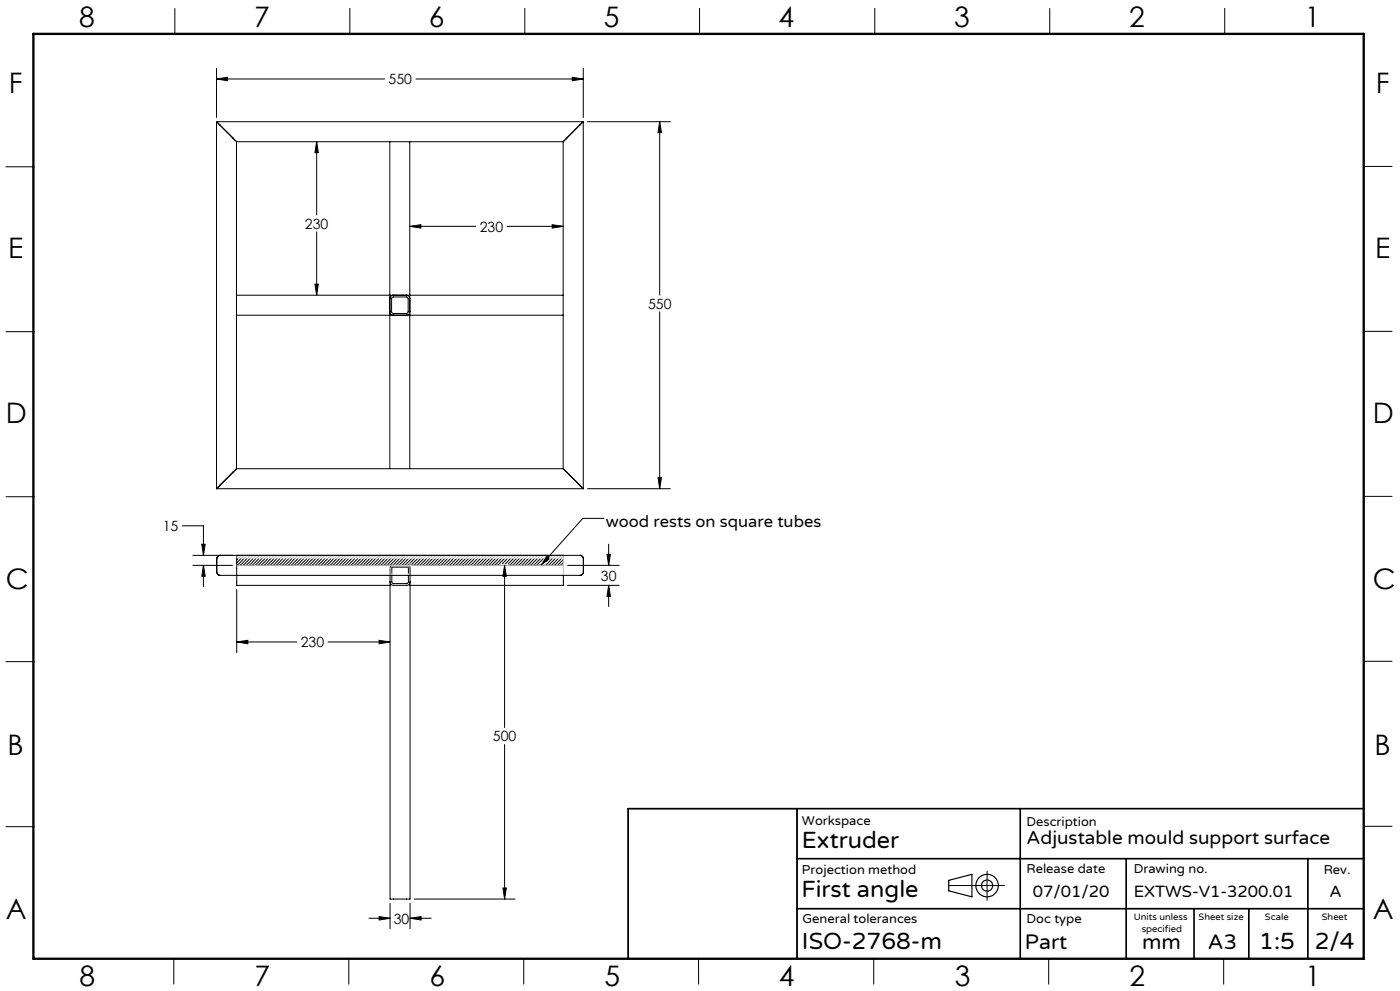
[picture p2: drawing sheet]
<svg xmlns="http://www.w3.org/2000/svg" width="420mm" height="297mm" viewBox="0 0 420 297" stroke-linecap="round" stroke-linejoin="round" font-family="sans-serif">
<g fill="none" stroke="#000" stroke-width=".35">
<path d="M284.6 263.8l7-1.8v6.8l-7-1.8z"/>
<circle cx="296.1" cy="265.4" r="1.66"/>
<circle cx="296.1" cy="265.4" r="3.4"/>
</g>
<g fill="none" stroke="#000" stroke-width=".3">
<path d="M52.5 2.5v7.7M105 2.5v7.7M157.4 2.5v7.7M209.9 2.5v7.7M262.4 2.5v7.7M314.9 2.5v7.7M367.4 2.5v7.7M64.9 23.7l3.4-.5v1zM64.9 20.5v14.7M64.9 23.7h50.5M64.9 36.5l1.1 1M64.9 36.5h110.1"/>
<path d="M64.9 36.5v110M66 37.5l3.9 3.9M124.8 23.7h50.2M171.7 23.2l3.3 .5-3.3 .5zM173.9 37.5l-3.9 3.9M175 36.5l-1.1 1M175 36.5v110M175 20.5v14.7M176.2 36.5h24.9M197.9 36.5l.5 3.3h-1zM197.9 36.5v51.9M1.8 50h8.5"/>
<path d="M69.9 41.4l1 1.1M70.9 42.5h98M70.9 42.5v98M95 42.5l.5 3.3h-1zM95 42.5v21.9M116.9 42.5v46M122.9 42.5v46M168.9 42.5v98M170 41.4l-1.1 1.1M409.1 49.9h8.5M95 69.5v19M122.9 67.8l3.4-.5v1.1z"/>
<path d="M122.9 67.8h19.8M152.1 67.8h16.8M165.7 67.3l3.2 .5-3.2 .6zM1.8 99.4h8.5M70.9 94.5h46M70.9 88.5h46M94.5 85.2h1l-.5 3.3zM116.9 93.4a1.09 1.09 0 0 0 1.1 1.1M116.9 93.4v1.1M116.9 88.5v1M116.9 94.5h1.1M116.9 88.5h1.1"/>
<path d="M116.9 89.5v3.9M116.9 94.5v46M117.6 89.1l4.4-.1 .3 .2 .1 4.2-.2 .5-4.6-.1zM118 88.5a1.02 1.02 0 0 0-1.1 1M118 94.5h3.9M118 88.5h3.9M121.9 88.5a.97 .97 0 0 1 1 1M121.9 94.5h1M121.9 88.5h1M122.9 93.4a1.02 1.02 0 0 1-1 1.1M122.9 88.5v1M122.9 93.4v1.1"/>
<path d="M122.9 89.5v3.9M122.9 94.5v46M122.9 94.5h46M122.9 88.5h46M197.9 93.4v53.1M409.1 99.3h8.5M1.8 148.9h8.5M54.7 157.6h6.3v8.8M64.9 146.5h110.1M66 145.4l-1.1 1.1M69.9 141.5l-3.9 3.9M70.9 140.5l-1 1"/>
<path d="M70.9 140.5h98M168.9 140.5l1.1 1M170 141.5l3.9 3.9M173.9 145.4l1.1 1.1M176.2 146.5h24.9M181.2 155.4h-6.4l-12.5 14M197.4 143.2h1l-.5 3.3zM409.1 148.8h8.5M57.9 166.4h116.1M57.9 169.4h11.8M60.5 163.1h1.1l-.6 3.3zM61 169.4l.6 3.3h-1.1z"/>
<path d="M61 169.4v6.4M65 167.5v3.9a1.09 1.09 0 0 0 1.1 1h107.9a1.02 1.02 0 0 0 1-1v-3.9M65.3 166.7l.8-.3a1.07 1.07 0 0 0-1.1 1.1zM71 166.4v9h46M71 169.4h98M71 176.7v18.9M71.3 167.5l-.3 .3M72.2 167.5l-1.2 1.2M73.1 167.5l-1.9 1.9M74 167.5l-1.9 1.9M74.9 167.5l-1.9 1.9M75.8 167.5l-1.9 1.9"/>
<path d="M76.7 167.5l-1.9 1.9M77.6 167.5l-1.9 1.9M78.5 167.5l-1.9 1.9M79.4 167.5l-1.9 1.9M80.3 167.5l-1.9 1.9M81.2 167.5l-1.9 1.9M82.1 167.5l-1.9 1.9M83 167.5l-1.9 1.9M83.9 167.5l-1.9 1.9M84.8 167.5l-1.9 1.9M85.7 167.5l-2 1.9M86.6 167.5l-1.9 1.9"/>
<path d="M87.5 167.5l-2 1.9M88.4 167.5l-1.9 1.9M89.3 167.5l-2 1.9M90.2 167.5l-2 1.9M91.1 167.5l-2 1.9M92 167.5l-2 1.9M92.9 167.5l-2 1.9M93.8 167.5l-2 1.9M94.7 167.5l-2 1.9M95.6 167.5l-2 1.9M96.5 167.5l-2 1.9M97.4 167.5l-2 1.9"/>
<path d="M98.3 167.5l-2 1.9M99.2 167.5l-2 1.9M100.1 167.5l-2 1.9M101 167.5l-2 1.9M101.9 167.5l-2 1.9M102.8 167.5l-2 1.9M103.7 167.5l-2 1.9M104.6 167.5l-2 1.9M105.5 167.5l-2 1.9M106.4 167.5l-2 1.9M107.3 167.5l-2 1.9M108.2 167.5l-2 1.9"/>
<path d="M109.1 167.5l-2 1.9M110 167.5l-2 1.9M110.9 167.5l-2 1.9M111.8 167.5l-2 1.9M112.6 167.5l-1.9 1.9M113.6 167.5l-2 1.9M114.4 167.5l-1.9 1.9M115.4 167.5l-2 1.9M116.2 167.5l-1.9 1.9M117 170.5v3.9M117 175.4v94h6v-94M117 174.4v1"/>
<path d="M117 174.4a1.09 1.09 0 0 0 1.1 1h3.9a1.02 1.02 0 0 0 1-1M117.2 167.5l-2 1.9M117.5 171.9v-1.7l.2-.2h4.6l.2 .2v1.7M117.5 172.4v2.1l.5 .4 4.3-.1 .2-.4v-2M117.8 169.4l-.5 .2-.3 .6M118 167.5l-1.9 1.9M119 167.5l-2 1.9M119.8 167.5l-1.9 1.9M120.8 167.5l-2 1.9M121.6 167.5l-1.9 1.9M122.2 169.4l.5 .2 .3 .5v4.3M122.5 167.5l-1.9 1.9"/>
<path d="M123 174.4v1M123.4 167.5l-1.9 1.9M124.3 167.5l-1.9 1.9M125.2 167.5l-1.9 1.9M126.1 167.5l-1.9 1.9M127 167.5l-1.9 1.9M127.9 167.5l-1.9 1.9M128.8 167.5l-1.9 1.9M129.7 167.5l-1.9 1.9M130.6 167.5l-1.9 1.9M131.5 167.5l-2 1.9M132.4 167.5l-1.9 1.9"/>
<path d="M133.3 167.5l-2 1.9M134.2 167.5l-1.9 1.9M135.1 167.5l-2 1.9M136 167.5l-1.9 1.9M136.9 167.5l-2 1.9M137.8 167.5l-1.9 1.9M138.7 167.5l-2 1.9M139.6 167.5l-1.9 1.9M140.5 167.5l-2 1.9M141.4 167.5l-2 1.9M142.3 167.5l-2 1.9M143.2 167.5l-2 1.9"/>
<path d="M144.1 167.5l-2 1.9M145 167.5l-2 1.9M145.9 167.5l-2 1.9M146.8 167.5l-2 1.9M147.7 167.5l-2 1.9M148.6 167.5l-2 1.9M149.5 167.5l-2 1.9M150.4 167.5l-2 1.9M151.3 167.5l-2 1.9M151.4 169.4l.5 3.3h-1zM151.4 169.4v48.7M152.2 167.5l-1.5 1.4"/>
<path d="M153.1 167.5l-1.5 1.4M154 167.5l-1.5 1.4M154.9 167.5l-2 1.9M155.8 167.5l-2 1.9M156.7 167.5l-2 1.9M157.6 167.5l-2 1.9M158.5 167.5l-2 1.9M159.3 167.5l-1.9 1.9M160.3 167.5l-2 1.9M161.1 167.5l-1.9 1.9M162.1 167.5l-2 1.9M162.1 169.3l-.2 .1"/>
<path d="M162.9 167.5l-1.9 1.9M164.1 166.6l.8 .7-2.6 2.1zM164.7 167.5l-.8 .8M165.6 167.5l-1.9 1.9M166.5 167.5l-1.9 1.9M167.4 167.5l-1.9 1.9M168.3 167.5l-1.9 1.9M169 167.7l-1.7 1.7M169 168.6l-.8 .8M169 172.4v3h-46M170.3 175.4h15.5M170.3 169.4h15.5"/>
<path d="M174 166.4a1.02 1.02 0 0 1 1 1.1M174 166.4a.97 .97 0 0 1 1 1.1M182.1 166.1h1l-.5 3.3zM182.6 175.4l.5 3.3h-1zM182.6 163.1v6.3M182.6 175.4v6.4M1.8 198.3h8.5M71 192.4l3.3-.5v1zM71 192.4h18M98.4 192.4h18.6M113.7 191.9l3.3 .5-3.3 .5zM409.1 198.2h8.5"/>
<path d="M151.4 223.1v46.3M1.8 247.8h8.5M188.5 242.4h50.6v44.9h-50.6zM409.1 247.6h8.5M110.7 275.2h6.3M113.7 274.7l3.3 .5-3.3 .5zM117 270.7v7.7M123 275.2l3.3-.5v1zM123 270.7v7.7M123 275.2h6.4M124.3 269.4h30.3M150.9 266.1h1l-.5 3.3z"/>
<path d="M284.6 265.4h16.8M296.1 261.1v8.7M52.1 287.3v7.7M104.6 287.3v7.7M157.1 287.3v7.7M209.6 287.3v7.7M262.1 287.3v7.7M314.6 287.3v7.7M367.1 287.3v7.7"/>
</g>
<path d="M239.1 242.4v44.9M239.1 257.3h170M306.1 242.4v44.9M337.9 257.3v30M392.4 257.3v30M409.1 242.4h-220.6v44.9M239.1 272.3h170M358.2 272.3v15M374.6 272.3v15" fill="none" stroke="#000" stroke-width=".5"/>
<path d="M10 10.2h399.1v277.1h-399.1z" fill="none" stroke="#000" stroke-width=".7"/>
<g fill="none" stroke="#c0c0c0" stroke-width=".3">
<path d="M71 172.4h52M71 169.4h98M71.5 166.4l-.5 .5M72.4 166.4l-1.1 1.1M73.3 166.4l-1.1 1.1M74.2 166.4l-1.1 1.1M75.1 166.4l-1.1 1.1M76 166.4l-1.1 1.1M76.9 166.4l-1.1 1.1M77.8 166.4l-1.1 1.1M78.7 166.4l-1.1 1.1M79.6 166.4l-1.1 1.1"/>
<path d="M80.5 166.4l-1.1 1.1M81.4 166.4l-1.1 1.1M82.3 166.4l-1.1 1.1M83.1 166.4l-1 1.1M84.1 166.4l-1.1 1.1M84.9 166.4l-1 1.1M85.9 166.4l-1.1 1.1M86.7 166.4l-1 1.1M87.7 166.4l-1.1 1.1M88.5 166.4l-1 1.1M89.5 166.4l-1.1 1.1M90.3 166.4l-1 1.1"/>
<path d="M91.3 166.4l-1.1 1.1M92.1 166.4l-1 1.1M93 166.4l-1 1.1M93.9 166.4l-1 1.1M94.8 166.4l-1 1.1M95.7 166.4l-1 1.1M96.6 166.4l-1 1.1M97.5 166.4l-1 1.1M98.4 166.4l-1 1.1M99.3 166.4l-1 1.1M100.2 166.4l-1 1.1M101.1 166.4l-1 1.1"/>
<path d="M102 166.4l-1 1.1M102.9 166.4l-1 1.1M103.8 166.4l-1 1.1M104.7 166.4l-1 1.1M105.6 166.4l-1 1.1M106.5 166.4l-1 1.1M107.4 166.4l-1 1.1M108.3 166.4l-1 1.1M109.2 166.4l-1 1.1M110.1 166.4l-1 1.1M111 166.4l-1 1.1M111.9 166.4l-1 1.1"/>
<path d="M112.8 166.4l-1 1.1M113.7 166.4l-1.1 1.1M114.6 166.4l-1 1.1M115.5 166.4l-1.1 1.1M116.4 166.4l-1 1.1M117 170.2v2.2M117.3 166.4l-1.1 1.1M117.5 171.9v.5M118.2 166.4l-1 1.1M119.1 166.4l-1.1 1.1M120 166.4l-1 1.1M120.9 166.4l-1.1 1.1"/>
<path d="M121.8 166.4l-1 1.1M122.5 171.9v.5M122.7 166.4l-1.1 1.1M123 168.8v1.2M123.6 166.4l-1.1 1.1M124.5 166.4l-1.1 1.1M125.4 166.4l-1.1 1.1M126.3 166.4l-1.1 1.1M127.2 166.4l-1.1 1.1M128.1 166.4l-1.1 1.1M129 166.4l-1.1 1.1M129.9 166.4l-1.1 1.1"/>
<path d="M130.8 166.4l-1.1 1.1M131.7 166.4l-1.1 1.1M132.5 166.4l-1 1.1M133.5 166.4l-1.1 1.1M134.3 166.4l-1 1.1M135.3 166.4l-1.1 1.1M136.1 166.4l-1 1.1M137.1 166.4l-1.1 1.1M137.9 166.4l-1 1.1M138.9 166.4l-1.1 1.1M139.7 166.4l-1 1.1M140.7 166.4l-1.1 1.1"/>
<path d="M141.5 166.4l-1 1.1M142.4 166.4l-1 1.1M143.3 166.4l-1 1.1M144.2 166.4l-1 1.1M145.1 166.4l-1 1.1M146 166.4l-1 1.1M146.9 166.4l-1 1.1M147.8 166.4l-1 1.1M148.7 166.4l-1 1.1M149.6 166.4l-1 1.1M150.5 166.4l-1 1.1M151.4 166.4l-1 1.1"/>
<path d="M152.3 166.4l-1 1.1M153.2 166.4l-1 1.1M154.1 166.4l-1 1.1M155 166.4l-1 1.1M155.9 166.4l-1 1.1M156.8 166.4l-1 1.1M157.7 166.4l-1 1.1M158.6 166.4l-1 1.1M159.5 166.4l-1 1.1M160.4 166.4l-1.1 1.1M161.3 166.4l-1 1.1M162.2 166.4l-1.1 1.1"/>
<path d="M163.1 166.4l-1 1.1M164 166.4l-1.1 1.1M165.8 166.4l-1.1 1.1M166.7 166.4l-1.1 1.1M167.6 166.4l-1.1 1.1M168.5 166.4l-1.1 1.1M169 166.4v6M169 166.8l-.7 .7"/>
</g>
<g fill="#000">
<path d="M164.1 166.6l.8 .7-2.6 2.1z"/>
<path d="M182.6 175.4l.5 3.3h-1zM182.1 166.1h1l-.5 3.3zM61 169.4l.6 3.3h-1.1zM60.5 163.1h1.1l-.6 3.3z"/>
<path d="M113.7 274.7l3.3 .5-3.3 .5zM123 275.2l3.3-.5v1zM151.4 169.4l.5 3.3h-1zM150.9 266.1h1l-.5 3.3zM71 192.4l3.3-.5v1zM113.7 191.9l3.3 .5-3.3 .5zM197.9 36.5l.5 3.3h-1zM197.4 143.2h1l-.5 3.3zM64.9 23.7l3.4-.5v1zM171.7 23.2l3.3 .5-3.3 .5zM165.7 67.3l3.2 .5-3.2 .6zM122.9 67.8l3.4-.5v1.1zM94.5 85.2h1l-.5 3.3zM95 42.5l.5 3.3h-1z"/>
</g>
<g font-size="8.5">
<text x="23.8" y="8">8</text>
<text x="76.3" y="8">7</text>
<text x="128.7" y="8">6</text>
<text x="181.2" y="8">5</text>
<text x="233.6" y="8">4</text>
<text x="286.3" y="8">3</text>
<text x="338.7" y="8">2</text>
<text x="391.4" y="8">1</text>
<text x="2.7" y="28">F</text>
<text x="412.8" y="28">F</text>
<text x="2.4" y="77.2">E</text>
<text x="412.5" y="77.2">E</text>
<text x="1.8" y="126.8">D</text>
<text x="411.9" y="126.9">D</text>
<text x="1.8" y="176.6">C</text>
<text x="411.9" y="176.7">C</text>
<text x="2.3" y="226.2">B</text>
<text x="412.4" y="226.2">B</text>
<text x="1.7" y="275.4">A</text>
<text x="411.8" y="275.5">A</text>
<text x="23.9" y="295.5">8</text>
<text x="76.4" y="295.5">7</text>
<text x="128.8" y="295.5">6</text>
<text x="181.3" y="295.5">5</text>
<text x="233.7" y="295.5">4</text>
<text x="286.4" y="295.5">3</text>
<text x="338.8" y="295.5">2</text>
<text x="391.5" y="295.5">1</text>
</g>
<g font-size="7.1">
<text x="240.6" y="254">Extruder</text>
<text x="240.4" y="268.8">First angle</text>
<text x="240.6" y="284.3">ISO-2768-m</text>
<text x="377.8" y="284.3">1:5</text>
<text x="394.4" y="284.3">2/4</text>
</g>
<g font-size="6.3">
<text x="307.5" y="284.3">Part</text>
<text x="342.6" y="284.3">mm</text>
<text x="362.4" y="284.3">A3</text>
</g>
<text font-size="5.6" x="308" y="252.9">Adjustable mould support surface</text>
<g font-size="4.9">
<text x="181.8" y="157.8">wood rests on square tubes</text>
<text x="309.9" y="268.7">07/01/20</text>
<text x="340.1" y="268.7">EXTWS-V1-3200.01</text>
<text x="398.9" y="268.7">A</text>
</g>
<g font-size="4.2">
<text x="116.6" y="25.3">550</text>
<text x="91.5" y="68.5">230</text>
<text x="143.9" y="69.4">230</text>
<text x="194.4" y="92.5">550</text>
<text x="48.8" y="159.2">15</text>
<text x="180.3" y="174.1">30</text>
<text x="90.2" y="194">230</text>
<text x="147.9" y="222.2">500</text>
<text x="118.1" y="276.8">30</text>
</g>
<g font-size="3.9">
<text x="240.6" y="247.2">Workspace</text>
<text x="307.9" y="247.4">Description</text>
<text x="240.6" y="262.1">Projection method</text>
<text x="308" y="261.5">Release date</text>
<text x="340.1" y="261.5">Drawing no.</text>
<text x="397.1" y="262.1">Rev.</text>
<text x="240.7" y="276.6">General tolerances</text>
<text x="308" y="276.6">Doc type</text>
</g>
<g font-size="2.8">
<text x="340.1" y="275.6">Units unless</text>
<text x="359.6" y="275.6">Sheet size</text>
<text x="379.5" y="275.8">Scale</text>
<text x="396.5" y="275.6">Sheet</text>
<text x="342.5" y="279.4">specified</text>
</g>
</svg>
